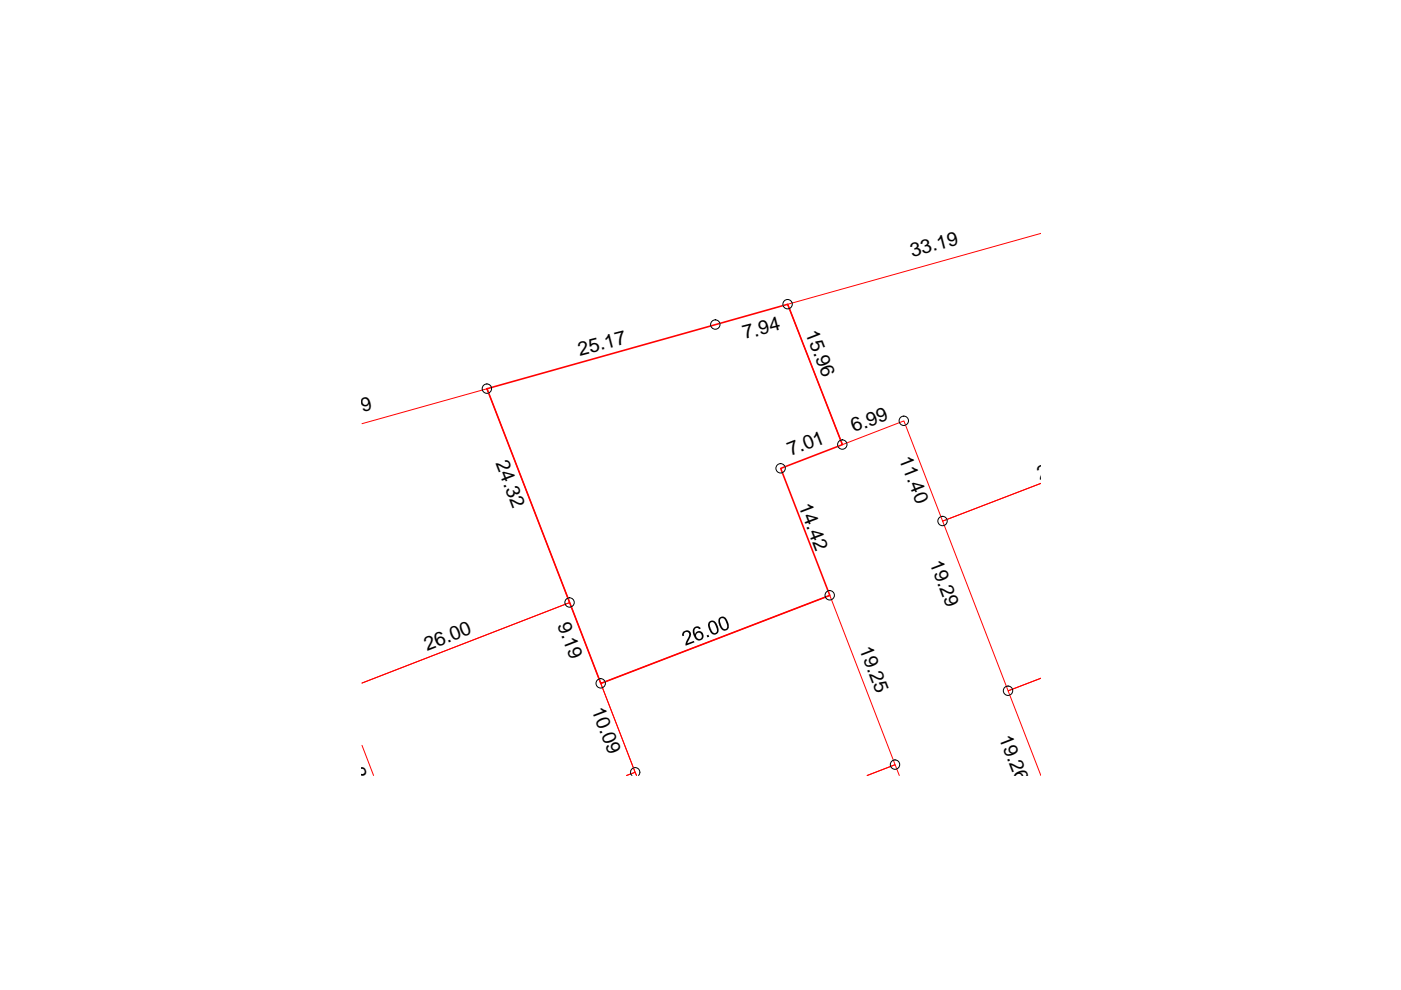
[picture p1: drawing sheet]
<svg xmlns="http://www.w3.org/2000/svg" width="297mm" height="210mm" viewBox="0 0 297 210" stroke-linecap="round" stroke-linejoin="round" font-family="sans-serif">
<path d="M220.7 49.5l-53.7 15 11.6 29.8 13-5.1 8.3 21.3 20.8-8-20.8 8 13.8 36 7-2.7-7 2.7 7 17.9M76.8 89.8l26.5-7.4 17.5 45.4-44 17 44-17 13.9 35.9-1.9 .7 1.9-.7 .3 .7-7.6-19.5 48.5-18.7 13.9 35.9-5.9 2.3 5.9-2.3 .9 2.3M76.8 158l2.4 6.4" fill="none" stroke="#f00" stroke-width=".21"/>
<path d="M103.3 82.4l63.7-17.9 11.6 29.8-13.1 5 10.4 26.9-48.5 18.7z" fill="none" stroke="#f00" stroke-width=".34"/>
<g fill="none" stroke="#000" stroke-width=".21">
<path d="M134 164.4a.99 .99 0 0 1 0-1.4 .99 .99 0 0 1 1.4 0 .99 .99 0 0 1 0 1.4"/>
<circle cx="151.7" cy="68.8" r=".99"/>
<circle cx="167" cy="64.5" r=".99"/>
<circle cx="103.2" cy="82.4" r=".99"/>
<circle cx="165.5" cy="99.3" r=".99"/>
<circle cx="178.6" cy="94.3" r=".99"/>
<circle cx="191.6" cy="89.2" r=".99"/>
<circle cx="199.8" cy="110.5" r=".99"/>
<circle cx="120.8" cy="127.7" r=".99"/>
<circle cx="175.9" cy="126.2" r=".99"/>
<circle cx="127.4" cy="144.9" r=".99"/>
<circle cx="213.7" cy="146.5" r=".99"/>
<circle cx="189.8" cy="162.1" r=".99"/>
</g>
<g fill="#000">
<path d="M144.9 133.9l.9-.3 .4 .2 .3 .4-.1 .8-.6 1.4 1.3-.5 .1 .3-1.8 .7v-.6l.7-1.3v-.6l-.3-.4h-.4l-.4 .4v.4l-.3 .1v-.6zM149.8 134.7l.4-.1 .2 .4-.4 .1z"/>
<path d="M147.1 133.1l.6-.3h.3l.6 .5-.4 .1-.2-.3h-.4l-.4 .5v.5l.2 .4 .1-.4 .5-.3h.5l.4 .3 .3 .9-.1 .4-.4 .3-.7 .1-.6-.5-.5-1.4zM147.8 134.2l-.2 .4 .1 .6 .6 .3 .4-.2 .1-.6-.2-.3-.3-.2z"/>
<path d="M150.3 131.9l.3-.2 .6-.1 .6 .4 .6 1.4v.5l-.3 .4-.7 .3-.7-.4-.5-1.3-.1-.6zM150.7 132l-.2 .2 .2 1.2 .4 .7 .5 .1 .4-.4-.2-.9-.5-.9z"/>
<path d="M152.5 131l.9-.3 .6 .5 .5 1.2v.7l-.3 .5-.8 .1-.6-.5-.5-1.2v-.6zM152.8 131.1l-.1 .7 .4 1.2 .4 .4 .5-.1 .2-.7-.5-1.2-.4-.3z"/>
</g>
<g font-size="4.1">
<text x="193.4" y="54.4" transform="rotate(-14 193.4 54.4)">33.19</text>
<text x="157.8" y="71.9" transform="rotate(-14 157.8 71.9)">7.94</text>
<text x="170.7" y="70.6" transform="rotate(69 170.7 70.6)">15.96</text>
<text x="122.9" y="75.4" transform="rotate(-14 122.9 75.4)">25.17</text>
<text x="69" y="89.4" transform="rotate(-14 69 89.4)">33.19</text>
<text x="181.1" y="91.7" transform="rotate(-21 181.1 91.7)">6.99</text>
<text x="105" y="98.2" transform="rotate(69 105 98.2)">24.32</text>
<text x="167.6" y="96.8" transform="rotate(-21 167.6 96.8)">7.01</text>
<text x="190.6" y="97.3" transform="rotate(69 190.6 97.3)">11.40</text>
<text x="220.5" y="101.7" transform="rotate(-20 220.5 101.7)">26.00</text>
<text x="169.3" y="107.3" transform="rotate(69 169.3 107.3)">14.42</text>
<text x="197.1" y="119.3" transform="rotate(69 197.1 119.3)">19.29</text>
<text x="118.1" y="132.5" transform="rotate(69 118.1 132.5)">9.19</text>
<text x="182.2" y="137.5" transform="rotate(69 182.2 137.5)">19.25</text>
<text x="90.6" y="138" transform="rotate(-21 90.6 138)">26.00</text>
<text x="125.4" y="150.5" transform="rotate(69 125.4 150.5)">10.09</text>
<text x="72.3" y="157.9" transform="rotate(69 72.3 157.9)">19.26</text>
<text x="211.8" y="156.4" transform="rotate(69 211.8 156.4)">19.26</text>
</g>
</svg>
